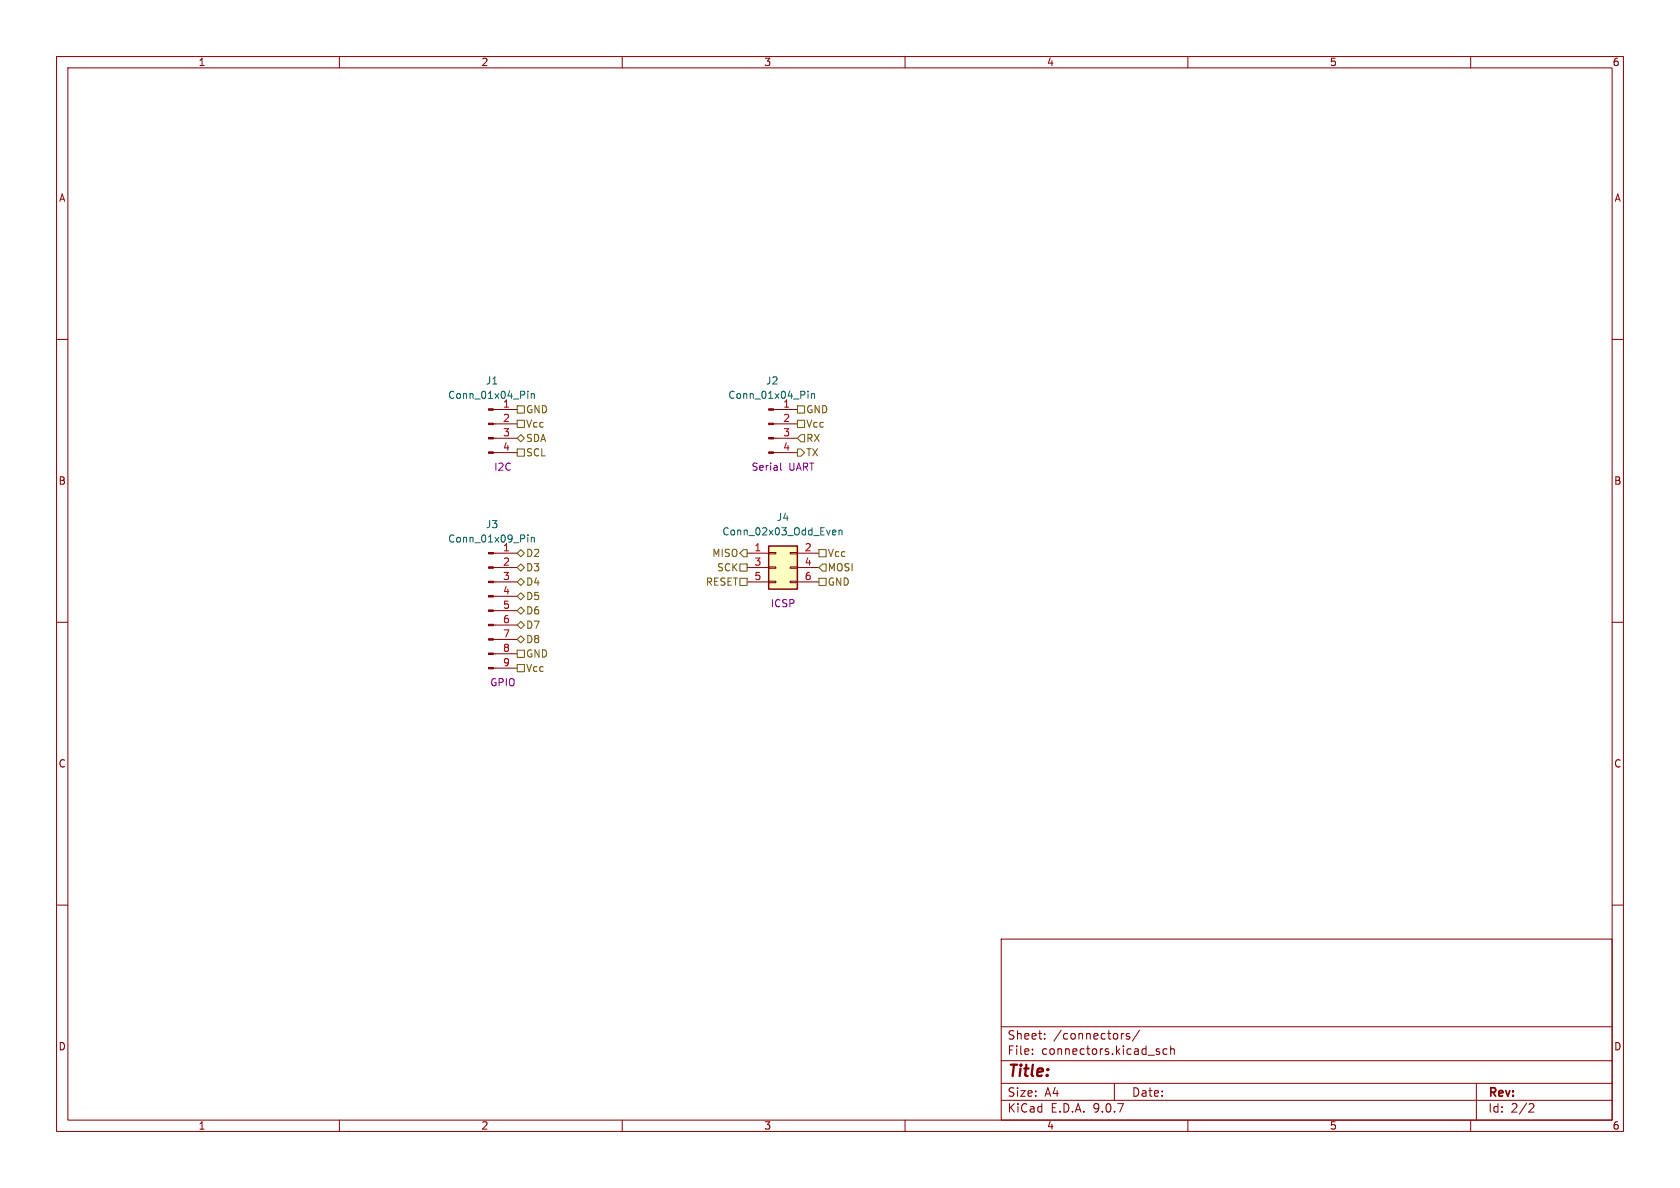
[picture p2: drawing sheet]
<svg xmlns="http://www.w3.org/2000/svg" width="297mm" height="210mm" viewBox="0 0 297 210" stroke-linecap="round" stroke-linejoin="round" font-family="sans-serif">
<g fill="none" stroke="#840000" stroke-width=".18">
<path d="M10 10h277v190h-277zM12 12h273v186h-273zM60 10v2M110 10v2M160 10v2M210 10v2M260 10v2M10 60h2M285 60h2M87.2 97.8h4.2M10 110h2M87.2 100.3h4.2"/>
<path d="M87.2 102.9h4.2M87.2 105.4h4.2M87.2 108h4.2M87.2 110.5h4.2M87.2 113h4.2M87.2 115.6h4.2M87.2 118.1h4.2M285 110h2M10 160h2M177 166h108v32h-108zM285 160h2M60 198v2"/>
<path d="M110 198v2M160 198v2M177 194.5h108M177 191.5h108M177 187.5h108M177 181.5h108M182.5 186.3v.1M182.5 185.5v.1M184.7 183.6v.1M184.7 182.8v.1M197 191.5v3M198.7 182.7l-.4 .1"/>
<path d="M199.7 182.8l-.4-.1-.2 .2 .1 .2 .5 .2v.3h-.6M201.5 182.1l-1.3 2M204.6 185.9l.4 .1v.2l-.2 .2h-.3M204.6 185.4l.4 .1M206.3 185.5l-.4-.1-.3 .3v.4l.1 .2h.6M207 185.5l.2-.1 .3 .1 .1 .9M207 184.9v1.5M210 198v2M260 198v2M261 191.5v6.5M270.5 195.1l.5 .1 .2 .3-1 1.1h1"/>
</g>
<g fill="#840000" stroke="#840000" stroke-width=".18">
<path d="M86.4 97.7h.8v.2h-.8z"/>
<path d="M86.4 100.2h.8v.3h-.8z"/>
<path d="M86.4 102.7h.8v.3h-.8z"/>
<path d="M86.4 105.3h.8v.2h-.8z"/>
<path d="M86.4 107.8h.8v.3h-.8z"/>
<path d="M86.4 110.4h.8v.2h-.8z"/>
<path d="M86.4 112.9h.8v.3h-.8z"/>
<path d="M86.4 115.4h.8v.3h-.8z"/>
<path d="M86.4 118h.8v.2h-.8z"/>
</g>
<path d="M93.3 94.6v.1M93.3 95v.8M93.9 95v.8M93.9 95.1l.2-.1h.3l.1 .8" fill="none" stroke="#006464" stroke-width=".18"/>
<path d="M135.9 96.5h5.1v7.6h-5.1z" fill="#ffffc2"/>
<path d="M135.9 96.5h5.1v7.6h-5.1z" fill="none" stroke="#840000" stroke-width=".25"/>
<g fill="none" stroke="#840000" stroke-width=".18">
<path d="M87.2 72.4h4.2M87.2 74.9h4.2M87.2 77.5h4.2M136.8 72.4h4.2M136.8 74.9h4.2M136.8 77.5h4.2M87.2 80h4.2M132.1 97.8h3.8M135.9 97.7h1.3v.2h-1.3zM136.8 80h4.2M139.7 97.7h1.3v.2h-1.3zM141 97.8h3.8"/>
<path d="M132.1 100.3h3.8M132.1 102.9h3.8M135.9 100.2h1.3v.3h-1.3zM135.9 102.7h1.3v.3h-1.3zM139.7 100.2h1.3v.3h-1.3zM139.7 102.7h1.3v.3h-1.3zM141 100.3h3.8M141 102.9h3.8"/>
</g>
<path d="M93.3 69.2v.1M93.3 69.6v.8M93.9 69.6v.8M93.9 69.7l.2-.1h.3l.1 .8M142.8 69.2v.1M142.8 69.6v.8M143.4 69.7l.2-.1h.3l.1 .8M143.4 69.6v.8M147.4 93.7l.3 .1 .1 .2-.6 .1M147.7 94.5l-.3 .1M148.3 93.8l.2-.1 .3 .1 .1 .8M148.3 93.7v.9" fill="none" stroke="#006464" stroke-width=".18"/>
<g fill="#840000" stroke="#840000" stroke-width=".18">
<path d="M86.4 72.3h.8v.2h-.8z"/>
<path d="M86.4 74.8h.8v.3h-.8z"/>
<path d="M86.4 77.3h.8v.3h-.8z"/>
<path d="M86.4 79.9h.8v.2h-.8z"/>
<path d="M135.9 72.3h.9v.2h-.9z"/>
<path d="M135.9 74.8h.9v.3h-.9z"/>
<path d="M135.9 77.3h.9v.3h-.9z"/>
<path d="M135.9 79.9h.9v.2h-.9z"/>
</g>
<path d="M138 81.9v1l.2 .2" fill="none" stroke="#840084" stroke-width=".18"/>
<g fill="none" stroke="#725600" stroke-width=".18">
<path d="M91.4 77.5l.7-.7 .6 .7-.6 .6zM91.4 79.4h1.3v1.2h-1.3zM91.4 74.3h1.3v1.3h-1.3zM91.4 71.8h1.3v1.2h-1.3zM141 74.3h1.2v1.3h-1.2zM141 71.8h1.2v1.2h-1.2zM141 79.4h.6l.6 .6-.6 .6h-.6zM141.6 76.8h.6v1.3h-.6l-.6-.6zM91.4 97.8l.7-.6 .6 .6-.6 .6zM130.8 99.7h1.3v1.3h-1.3zM131.4 97.2h.7v1.2h-.7l-.6-.6zM144.8 97.2h1.2v1.2h-1.2z"/>
<path d="M145.4 99.7h.6v1.3h-.6l-.6-.7zM91.4 100.3l.7-.6 .6 .6-.6 .7zM91.4 102.9l.7-.7 .6 .7-.6 .6zM91.4 108l.7-.7 .6 .7-.6 .6zM91.4 105.4l.7-.6 .6 .6-.6 .6zM91.4 113l.7-.6 .6 .6-.6 .7zM91.4 117.5h1.3v1.2h-1.3zM91.4 114.9h1.3v1.3h-1.3zM91.4 110.5l.7-.6 .6 .6-.6 .6zM130.8 102.2h1.3v1.3h-1.3zM144.8 102.2h1.2v1.3h-1.2z"/>
</g>
<text font-size="2.8" fill="#840000" x="178" y="190.9">Title:</text>
<g font-size="2.1" fill="#840000">
<text x="178" y="184">Sheet:</text>
<text x="186.2" y="184">/connectors/</text>
<text x="178" y="186.7">File:</text>
<text x="184.1" y="186.7">connectors.kicad_sch</text>
<text x="178" y="196.9">KiCad</text>
<text x="178" y="194.1">Size:</text>
<text x="184.7" y="194.1">A4</text>
<text x="185.7" y="196.9">E.D.A.</text>
<text x="193.3" y="196.9">9.0.7</text>
<text x="200" y="194.1">Date:</text>
<text x="263" y="194.3">Rev:</text>
<text x="263" y="196.9">Id:</text>
<text x="267.1" y="196.9">2/2</text>
</g>
<g font-size="1.8" fill="#840000">
<text x="35" y="11.9">1</text>
<text x="85" y="11.9">2</text>
<text x="135" y="11.9">3</text>
<text x="185" y="11.9">4</text>
<text x="235" y="11.9">5</text>
<text x="285" y="11.9">6</text>
<text x="10.3" y="35.9">A</text>
<text x="285.3" y="35.9">A</text>
<text x="10.3" y="85.9">B</text>
<text x="285.3" y="85.9">B</text>
<text x="10.3" y="135.9">C</text>
<text x="285.3" y="135.9">C</text>
<text x="10.3" y="185.9">D</text>
<text x="285.3" y="185.9">D</text>
<text x="35" y="199.9">1</text>
<text x="85" y="199.9">2</text>
<text x="135" y="199.9">3</text>
<text x="185" y="199.9">4</text>
<text x="235" y="199.9">5</text>
<text x="285" y="199.9">6</text>
</g>
<g font-size="1.8" fill="#006464">
<text x="79.1" y="70.7">Conn_01x04_Pin</text>
<text x="85.8" y="68.2">J1</text>
<text x="128.7" y="70.7">Conn_01x04_Pin</text>
<text x="135.3" y="68.2">J2</text>
<text x="88.8" y="72.1">1</text>
<text x="138.4" y="72.1">1</text>
<text x="85.8" y="93.6">J3</text>
<text x="127.6" y="94.8">Conn_02x03_Odd_Even</text>
<text x="137.2" y="92.3">J4</text>
<text x="79.1" y="96.1">Conn_01x09_Pin</text>
<text x="88.8" y="97.5">1</text>
</g>
<g font-size="1.8" fill="#a90000">
<text x="88.8" y="74.7">2</text>
<text x="88.8" y="77.2">3</text>
<text x="138.4" y="74.7">2</text>
<text x="138.4" y="77.2">3</text>
<text x="88.8" y="79.8">4</text>
<text x="138.4" y="79.8">4</text>
<text x="88.8" y="100.1">2</text>
<text x="133.3" y="97.5">1</text>
<text x="133.3" y="100.1">3</text>
<text x="142.2" y="97.5">2</text>
<text x="142.2" y="100.1">4</text>
<text x="88.8" y="102.6">3</text>
<text x="88.8" y="105.2">4</text>
<text x="88.8" y="107.7">5</text>
<text x="133.3" y="102.6">5</text>
<text x="142.2" y="102.6">6</text>
<text x="88.8" y="110.2">6</text>
<text x="88.8" y="112.8">7</text>
<text x="88.8" y="115.3">8</text>
<text x="88.8" y="117.9">9</text>
</g>
<g font-size="1.8" fill="#725600">
<text x="92.9" y="75.8">Vcc</text>
<text x="92.9" y="73.3">GND</text>
<text x="142.4" y="75.8">Vcc</text>
<text x="142.4" y="73.3">GND</text>
<text x="92.9" y="78.3">SDA</text>
<text x="92.9" y="80.9">SCL</text>
<text x="142.4" y="78.3">RX</text>
<text x="142.4" y="80.9">TX</text>
<text x="92.9" y="98.7">D2</text>
<text x="92.9" y="101.2">D3</text>
<text x="125.8" y="98.7">MISO</text>
<text x="126.7" y="101.2">SCK</text>
<text x="146.2" y="101.2">MOSI</text>
<text x="146.2" y="98.7">Vcc</text>
<text x="92.9" y="103.7">D4</text>
<text x="92.9" y="106.3">D5</text>
<text x="124.7" y="103.7">RESET</text>
<text x="146.2" y="103.7">GND</text>
<text x="92.9" y="108.8">D6</text>
<text x="92.9" y="113.9">D8</text>
<text x="92.9" y="111.4">D7</text>
<text x="92.9" y="119">Vcc</text>
<text x="92.9" y="116.4">GND</text>
</g>
<g font-size="1.8" fill="#840084">
<text x="87.3" y="83.4">I2C</text>
<text x="132.8" y="83.4">Serial</text>
<text x="139.4" y="83.4">UART</text>
<text x="136.2" y="107.5">ICSP</text>
<text x="86.6" y="121.5">GPIO</text>
</g>
</svg>
